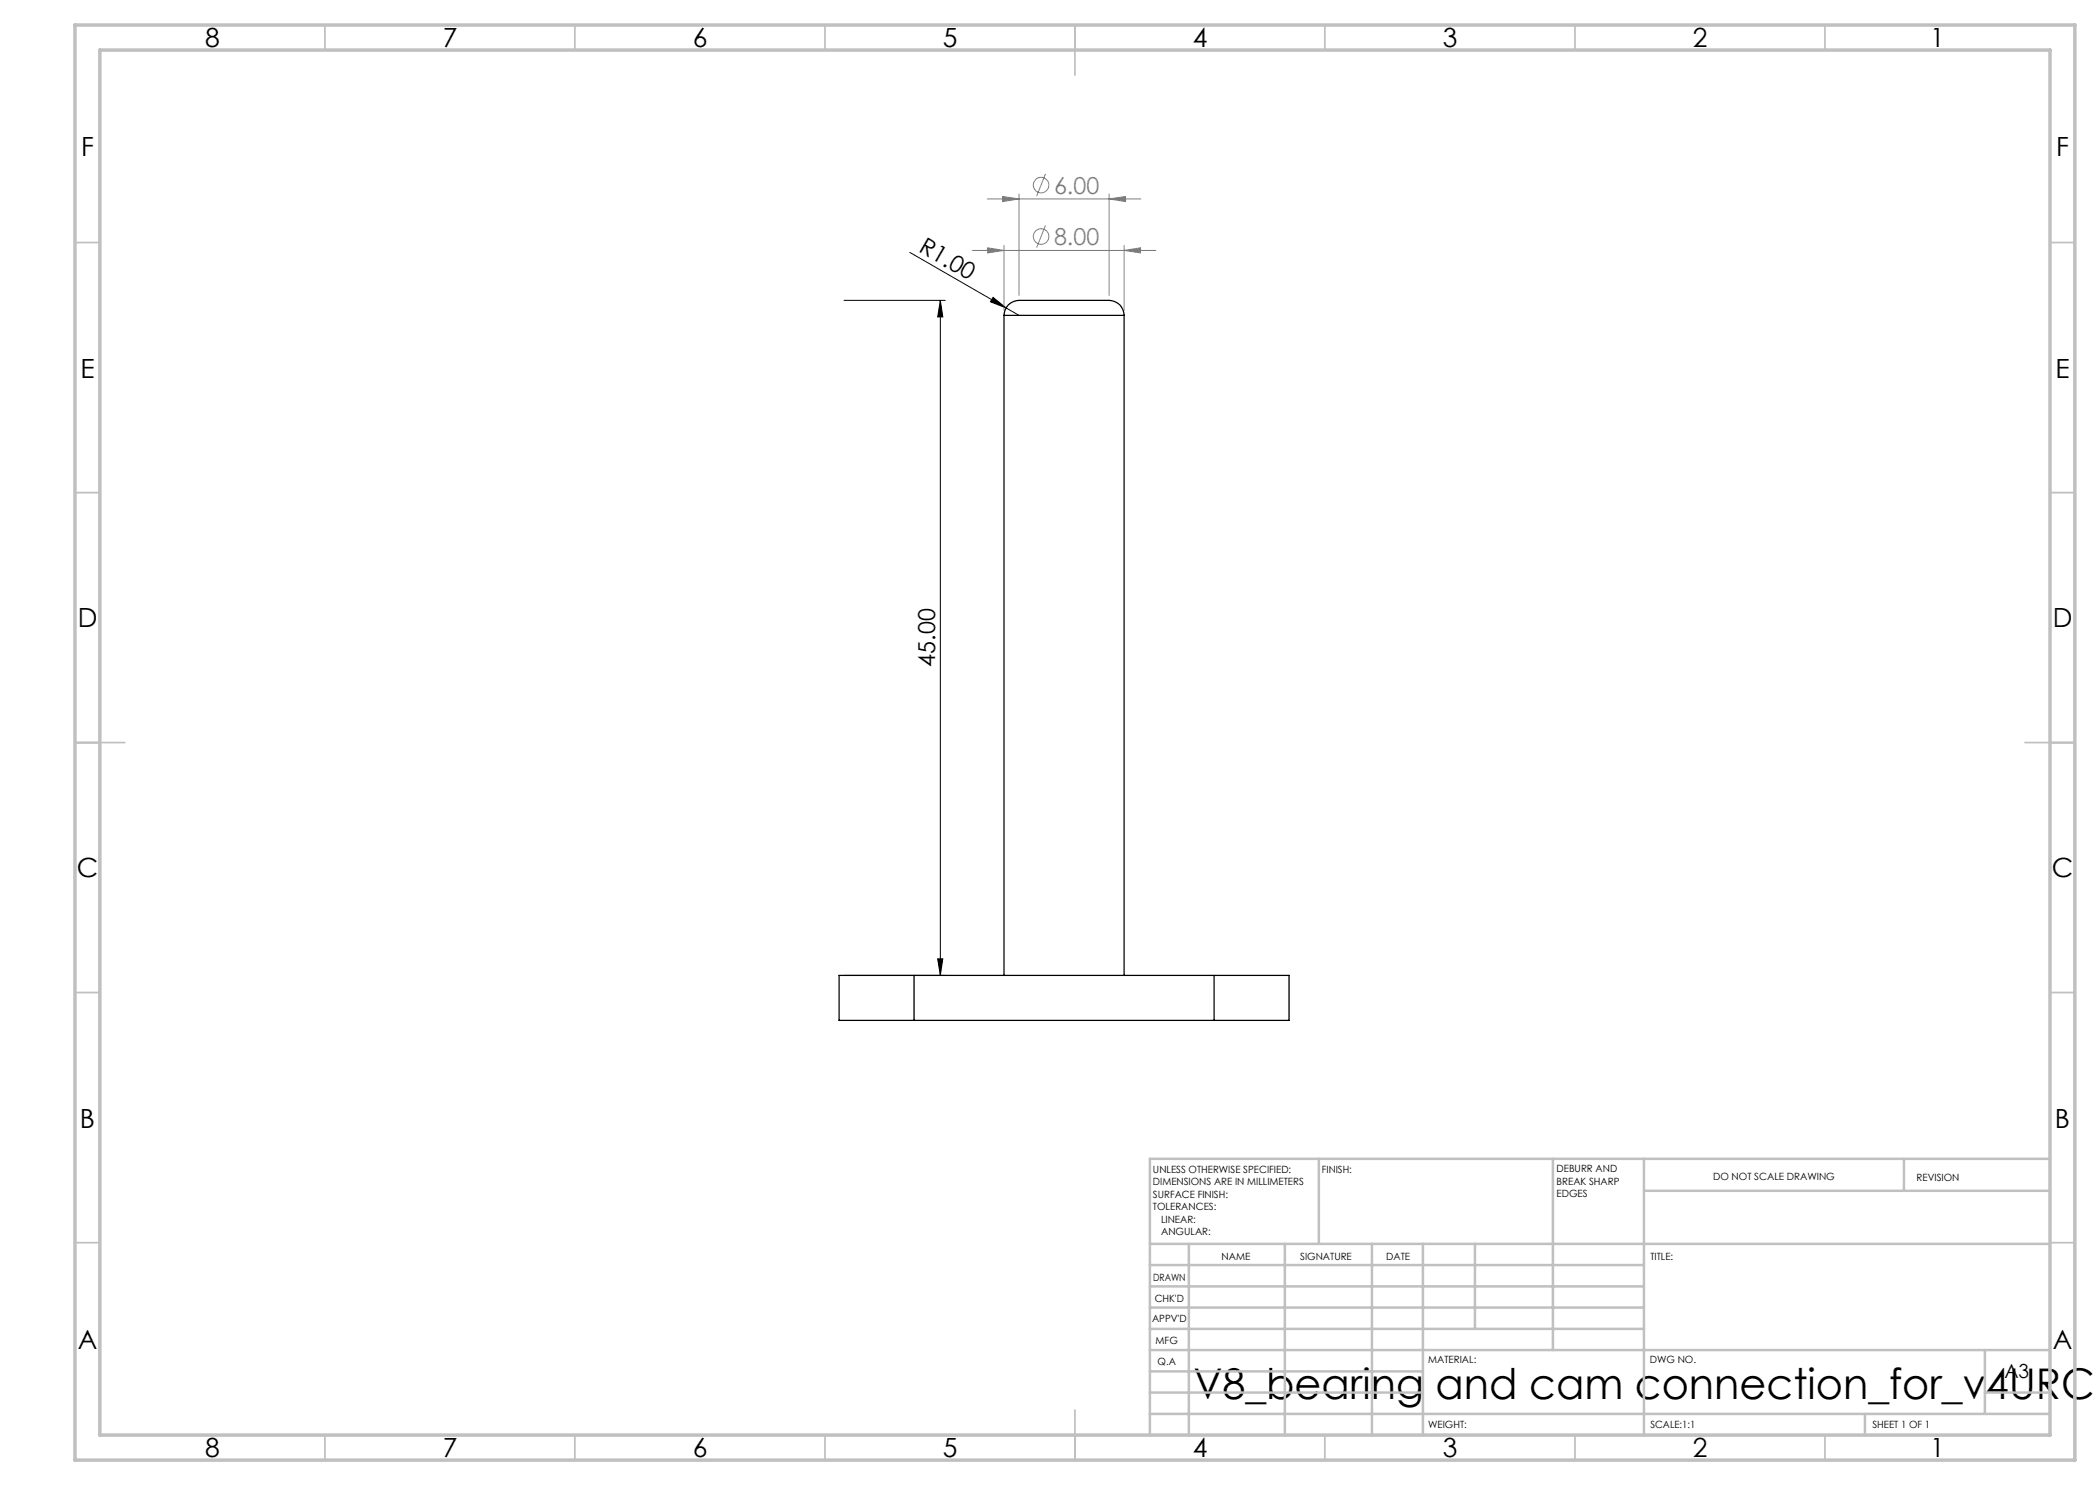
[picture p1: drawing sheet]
<svg xmlns="http://www.w3.org/2000/svg" width="420mm" height="297mm" viewBox="0 0 420 297" stroke-linecap="round" stroke-linejoin="round" font-family="sans-serif">
<g fill="none" stroke="#808080" stroke-width=".2">
<path d="M197.4 39.8h30.8M200.5 39.3l3.3 .5-3.3 .5zM203.8 38.8v20.3M209.1 34.8l-1.8 4.4M221.8 39.8l3.3-.5v1zM221.8 38.8v20.3M194.5 50.1h36.7M197.5 49.6l3.3 .5-3.3 .5zM200.8 49.1v13M209.1 45.1l-1.8 4.4M224.8 50.1l3.3-.5v1zM224.8 49.1v13"/>
<circle cx="208.2" cy="37" r="1.56"/>
<circle cx="208.2" cy="47.3" r="1.55"/>
</g>
<path d="M182 50.5l21.8 12.6M198.6 59.5l2.6 2.1-3.1-1.2zM168.8 60.1h20.3M188.1 60.1l.5 3.3h-1.1zM188.1 60.1v135M168.8 195.1h20.3M187.5 191.8h1.1l-.5 3.3z" fill="none" stroke="#000" stroke-width=".2"/>
<g fill="none" stroke="#c0c0c0" stroke-width=".35">
<path d="M65 5v5M115 5v5M165 5v5M215 5v10M265 5v5M315 5v5M365 5v5M15 48.5h5M410 48.5h5M15 98.5h5M410 98.5h5M15 148.5h10"/>
<path d="M405 148.5h10M15 198.5h5M410 198.5h5M15 248.5h5M410 248.5h5M65 287v5M115 287v5M165 287v5M215 282v10M265 287v5M315 287v5M365 287v5"/>
</g>
<g fill="none" stroke="#c0c0c0" stroke-width=".5">
<path d="M263.8 231.8v17M310.6 231.8v38.2M328.8 231.8v55.2M328.8 238.2h81.2M380.8 231.8v6.4M410 231.8h-180v55.2M230 248.8h180M230 257.3h98.8M230 253h98.8M237.8 248.8v38.2M257 248.8v38.2M274.4 248.8v38.2"/>
<path d="M284.6 248.8v38.2M295 248.8v17M230 265.8h98.8M230 261.5h98.8M230 278.5h54.6M230 274.3h54.6M230 270h180M397 278.5h13M397 270v12.8M230 282.8h180M373 282.8v4.2"/>
</g>
<path d="M15 5h400v287h-400zM20 10h390v277h-390z" fill="none" stroke="#c0c0c0" stroke-width=".7"/>
<g fill="#000">
<path d="M198.6 59.5l2.6 2.1-3.1-1.2z"/>
<path d="M187.5 191.8h1.1l-.5 3.3zM188.1 60.1l.5 3.3h-1.1z"/>
</g>
<path d="M197.5 49.6l3.3 .5-3.3 .5zM224.8 50.1l3.3-.5v1zM200.5 39.3l3.3 .5-3.3 .5zM221.8 39.8l3.3-.5v1z" fill="#808080"/>
<path d="M200.8 63.1a3.3 3.3 0 0 1 4.1-3h15.6a4.3 4.3 0 0 1 3.8 1.3l.3 .5 .2 1.2M200.8 63.1h24M200.8 63.1v132M224.8 63.1v132M182.8 195.1h-15v9h15M182.8 195.1v9M182.8 195.1h60M242.8 195.1h15v9h-15M242.8 195.1v9M182.8 204.1h60" fill="none" stroke="#000" stroke-width=".25"/>
<text font-size="8.5" x="238.7" y="279.7">V8_bearing and cam connection_for_v4URC</text>
<g font-size="5.3">
<text x="41" y="9.5">8</text>
<text x="88.5" y="9.5">7</text>
<text x="138.5" y="9.5">6</text>
<text x="188.5" y="9.5">5</text>
<text x="238.5" y="9.5">4</text>
<text x="288.5" y="9.5">3</text>
<text x="338.5" y="9.5">2</text>
<text x="386" y="9.5">1</text>
<text x="16.2" y="31.2">F</text>
<text x="411.2" y="31.2">F</text>
<text x="16.1" y="75.5">E</text>
<text x="411.1" y="75.5">E</text>
<text x="15.5" y="125.5">D</text>
<text x="410.5" y="125.5">D</text>
<text x="15.4" y="175.5">C</text>
<text x="410.4" y="175.5">C</text>
<text x="16" y="225.5">B</text>
<text x="411" y="225.5">B</text>
<text x="15.5" y="269.7">A</text>
<text x="410.5" y="269.7">A</text>
<text x="41" y="291.5">8</text>
<text x="88.5" y="291.5">7</text>
<text x="138.5" y="291.5">6</text>
<text x="188.5" y="291.5">5</text>
<text x="238.5" y="291.5">4</text>
<text x="288.5" y="291.5">3</text>
<text x="338.5" y="291.5">2</text>
<text x="386" y="291.5">1</text>
</g>
<g font-size="4.7" fill="#808080">
<text x="210.8" y="38.7">6.00</text>
<text x="210.8" y="49">8.00</text>
</g>
<g font-size="4.7">
<text x="183.6" y="50.2" transform="rotate(30 183.6 50.2)">R1.00</text>
<text x="187.1" y="133.3" transform="rotate(-90 187.1 133.3)">45.00</text>
</g>
<text font-size="3.9" x="400.9" y="275.5">A3</text>
<g font-size="2">
<text x="230.6" y="234.6">UNLESS OTHERWISE SPECIFIED:</text>
<text x="230.6" y="237.1">DIMENSIONS ARE IN MILLIMETERS</text>
<text x="230.6" y="239.6">SURFACE FINISH:</text>
<text x="264.4" y="234.6">FINISH:</text>
<text x="311.3" y="234.5">DEBURR AND</text>
<text x="311.3" y="237">BREAK SHARP</text>
<text x="311.3" y="239.5">EDGES</text>
<text x="342.6" y="236">DO NOT SCALE DRAWING</text>
<text x="383.3" y="236.2">REVISION</text>
<text x="230.6" y="242.1">TOLERANCES:</text>
<text x="232.2" y="244.6">LINEAR:</text>
<text x="232.2" y="247.1">ANGULAR:</text>
<text x="244.3" y="252">NAME</text>
<text x="260" y="251.9">SIGNATURE</text>
<text x="277.2" y="251.9">DATE</text>
<text x="330.1" y="251.9">TITLE:</text>
<text x="230.6" y="256.1">DRAWN</text>
<text x="230.9" y="260.3">CHK'D</text>
<text x="230.4" y="264.4">APPV'D</text>
<text x="231.1" y="268.8">MFG</text>
<text x="231.5" y="273">Q.A</text>
<text x="285.6" y="272.5">MATERIAL:</text>
<text x="330" y="272.5">DWG NO.</text>
<text x="285.6" y="285.5">WEIGHT:</text>
<text x="330.1" y="285.6">SCALE:1:1</text>
<text x="374.5" y="285.6">SHEET 1 OF 1</text>
</g>
</svg>
